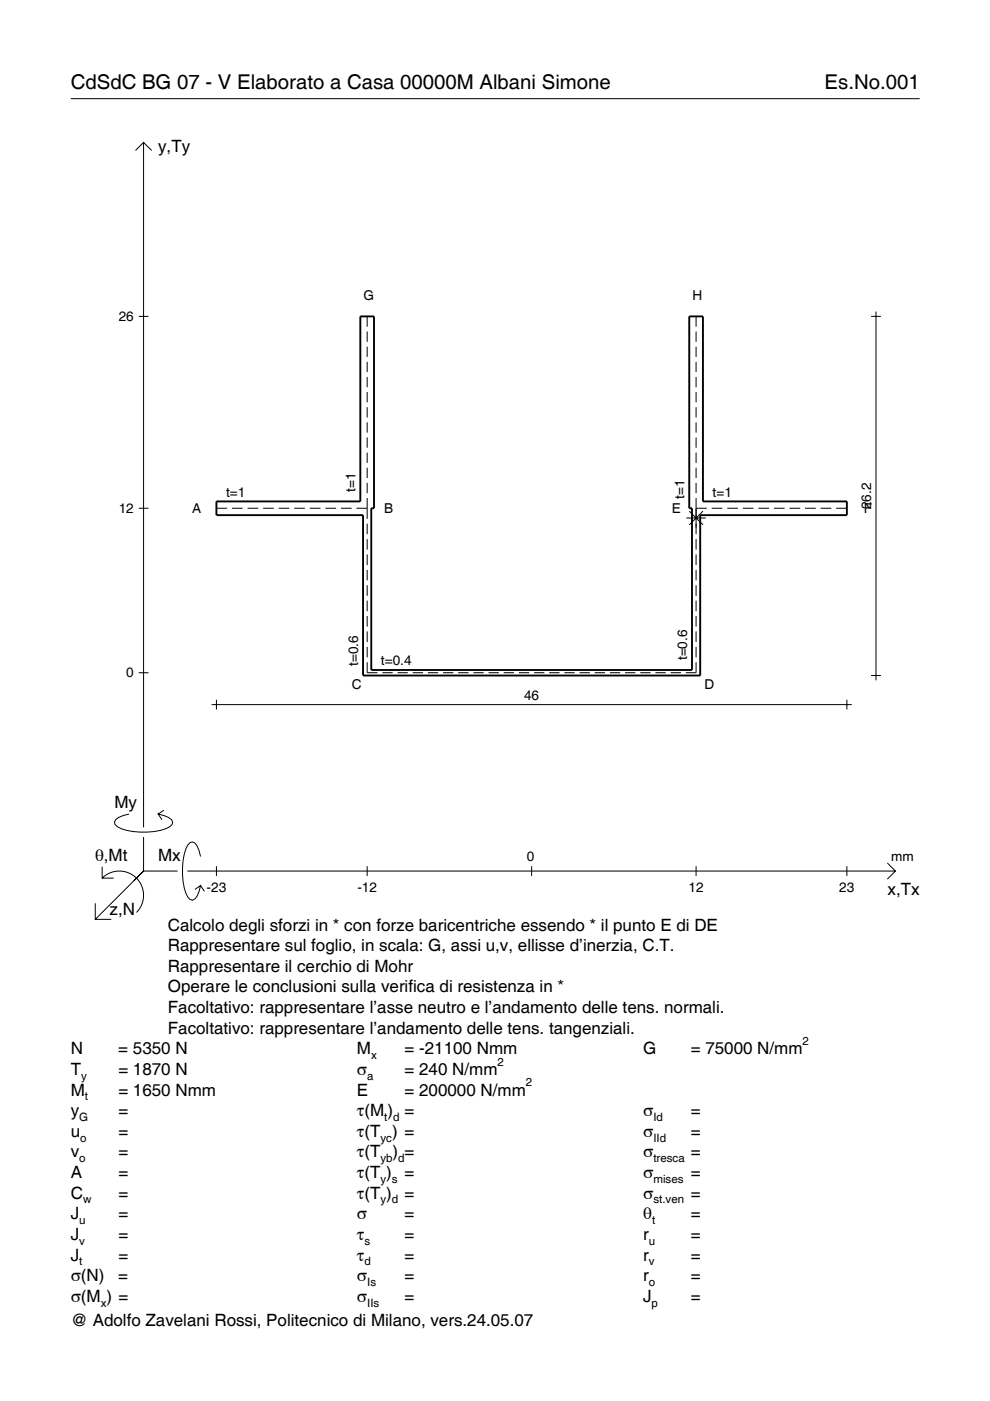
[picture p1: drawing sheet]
<svg xmlns="http://www.w3.org/2000/svg" width="210mm" height="297mm" viewBox="0 0 210 297" stroke-linecap="round" stroke-linejoin="round" font-family="sans-serif">
<g fill="none" stroke="#000" stroke-width=".21">
<path d="M15 20.9h180M28.7 31.9l1.7-1.7 1.8 1.7M30.4 30.2v145.2M29.4 67.1h2.1M77.8 67.1v2.2M77.8 70.3v2.2M77.8 73.5v2.2M77.8 76.7v2.2M77.8 79.9v2.2M147.6 67.1v2.2M147.6 70.3v2.2M147.6 73.5v2.2"/>
<path d="M147.6 76.7v2.2M147.6 79.9v2.2M184.7 67.1h2.1M185.7 66.1v78.1M77.8 83.1v2.2M77.8 86.3v2.2M77.8 89.5v2.2M77.8 92.8v2.1M77.8 96v2.1M77.8 99.2v2.2M147.6 83.1v2.2M147.6 86.3v2.2"/>
<path d="M147.6 89.5v2.2M147.6 92.8v2.1M147.6 96v2.1M147.6 99.2v2.2M29.4 107.8h2.1M45.9 107.8h2.3M49.2 107.8h2.3M52.5 107.8h2.3M55.8 107.8h2.3M59.1 107.8h2.2M62.4 107.8h2.2M65.7 107.8h2.2"/>
<path d="M69 107.8h2.2M72.3 107.8h2.2M75.6 107.8h2.2M77.8 102.4v2.2M77.8 105.6v4.4M77.8 111v2.3M77.8 114.3v2.2M77.8 117.6v2.2M145.5 109.8h4.1M146.1 108.4l2.9 2.9M147.6 107.8h2.3M147.6 102.4v2.2"/>
<path d="M147.6 105.6v7.7M147.6 114.3v2.2M147.6 117.6v2.2M149 108.4l-2.9 2.9M150.9 107.8h2.3M154.2 107.8h2.3M157.5 107.8h2.3M160.8 107.8h2.3M164.1 107.8h2.3M167.4 107.8h2.3M170.7 107.8h2.3M174 107.8h2.3"/>
<path d="M177.3 107.8h2.3M77.8 120.8v2.3M77.8 124.1v2.2M77.8 127.4v2.2M77.8 130.6v2.2M77.8 133.9v2.2M77.8 137.1v2.3M147.6 120.8v2.3M147.6 124.1v2.2M147.6 127.4v2.2M147.6 130.6v2.2M147.6 133.9v2.2"/>
<path d="M147.6 137.1v2.3M29.4 142.6h2.1M44.9 149.4h135.7M45.9 148.4v2M77.8 140.4v2.2h2.2M81.1 142.6h2.2M84.3 142.6h2.2M87.5 142.6h2.2M90.7 142.6h2.2M93.9 142.6h2.2M97.1 142.6h2.2M100.4 142.6h2.2"/>
<path d="M103.6 142.6h2.2M106.8 142.6h2.2M110 142.6h2.2M113.2 142.6h2.2M116.4 142.6h2.2M119.7 142.6h2.2M122.9 142.6h2.2M126.1 142.6h2.2M129.3 142.6h2.2M132.5 142.6h2.2M135.7 142.6h2.2M139 142.6h2.2"/>
<path d="M142.2 142.6h2.2M147.6 140.4v2.2h-2.2M179.6 148.4v2M184.7 143.2h2.1M27.3 172.6a3.6 3.6 0 0 0-3 1.7l.1 .5a5.7 5.7 0 0 0 3.8 1.5 13.3 13.3 0 0 0 7.8-1l.5-.5 .1-.5a3.6 3.6 0 0 0-3.1-1.7l.8 1.2M30.4 177.5v7.2M34.7 171.8l-1.2 .8M20.2 191.5v3.4h3.4M21.7 186.2a5.1 5.1 0 0 1 7.2 0 5.1 5.1 0 0 1 0 7.3M21.7 183.8v2.4h2.4M30.4 184.7l-10.2 10.2M30.4 184.7l-2 2"/>
<path d="M30.4 184.7h7.2M39.7 184.7h150.1M42.5 181.6a3.6 3.6 0 0 0-1.7-3.1l-.5 .1a5.7 5.7 0 0 0-1.5 3.8 13.3 13.3 0 0 0 1 7.8l.5 .5 .5 .2a3.6 3.6 0 0 0 1.7-3.1l-1.2 .8M42.5 187.8l.8 1.2M45.9 183.7v2M77.8 183.7v2M112.7 183.7v2M147.6 183.7v2M179.6 183.7v2M188.1 183l1.7 1.7-1.7 1.7"/>
</g>
<path d="M76.4 67.1h2.9v40.7h-.6v34.3h68v-34.3h-.6v-40.7h2.9v39.2h30.6v2.9h-31.1v34h-71.5v-34h-31.1v-2.9h30.5z" fill="none" stroke="#000" stroke-width=".4"/>
<g font-size="4.3">
<text x="15" y="18.9">CdSdC BG 07 - V Elaborato a Casa 00000M Albani Simone</text>
<text x="174.8" y="18.9">Es.No.001</text>
</g>
<g font-size="3.6">
<text x="33.5" y="32.3">y,Ty</text>
<text x="24.3" y="171.3">My</text>
<text x="20.1" y="182.6">θ,Mt</text>
<text x="33.5" y="182.6">Mx</text>
<text x="188.2" y="189.8">x,Tx</text>
<text x="23.2" y="193.9">z,N</text>
<text x="35.6" y="197.3">Calcolo degli sforzi in * con forze baricentriche essendo * il punto E di DE</text>
<text x="35.6" y="201.7">Rappresentare sul foglio, in scala: G, assi u,v, ellisse d’inerzia, C.T.</text>
<text x="35.6" y="206">Rappresentare il cerchio di Mohr</text>
<text x="35.6" y="210.4">Operare le conclusioni sulla verifica di resistenza in *</text>
<text x="35.6" y="214.8">Facoltativo: rappresentare l’asse neutro e l’andamento delle tens. normali.</text>
<text x="35.6" y="219.2">Facoltativo: rappresentare l’andamento delle tens. tangenziali.</text>
<text x="15" y="223.5">N</text>
<text x="15" y="227.9">T</text>
<text x="25.1" y="223.5">= 5350 N</text>
<text x="25.1" y="227.9">= 1870 N</text>
<text x="75.7" y="227.9">σ</text>
<text x="75.7" y="223.5">M</text>
<text x="85.8" y="223.5">= -21100 Nmm</text>
<text x="85.8" y="227.9">= 240 N/mm</text>
<text x="136.4" y="223.5">G</text>
<text x="146.5" y="223.5">= 75000 N/mm</text>
<text x="15" y="232.3">M</text>
<text x="25.1" y="232.3">= 1650 Nmm</text>
<text x="75.7" y="232.3">E</text>
<text x="85.8" y="232.3">= 200000 N/mm</text>
<text x="15" y="236.7">y</text>
<text x="25.1" y="236.7">=</text>
<text x="75.7" y="236.7">τ(M ) =</text>
<text x="136.4" y="236.7">σ</text>
<text x="146.5" y="236.7">=</text>
<text x="15" y="241">u</text>
<text x="15" y="245.4">v</text>
<text x="25.1" y="241">=</text>
<text x="25.1" y="245.4">=</text>
<text x="75.7" y="241">τ(T ) =</text>
<text x="75.7" y="245.4">τ(T</text>
<text x="83.3" y="245.4">) =</text>
<text x="136.4" y="241">σ</text>
<text x="136.4" y="245.4">σ</text>
<text x="146.5" y="241">=</text>
<text x="146.5" y="245.4">=</text>
<text x="15" y="249.8">A</text>
<text x="25.1" y="249.8">=</text>
<text x="75.7" y="249.8">τ(T )</text>
<text x="85.8" y="249.8">=</text>
<text x="136.4" y="249.8">σ</text>
<text x="146.5" y="249.8">=</text>
<text x="15" y="254.2">C</text>
<text x="25.1" y="254.2">=</text>
<text x="75.7" y="254.2">τ(T )</text>
<text x="85.8" y="254.2">=</text>
<text x="136.4" y="254.2">σ</text>
<text x="146.5" y="254.2">=</text>
<text x="15" y="258.5">J</text>
<text x="15" y="262.9">J</text>
<text x="25.1" y="258.5">=</text>
<text x="25.1" y="262.9">=</text>
<text x="75.7" y="258.5">σ</text>
<text x="75.7" y="262.9">τ</text>
<text x="85.8" y="258.5">=</text>
<text x="85.8" y="262.9">=</text>
<text x="136.4" y="258.5">θ</text>
<text x="136.4" y="262.9">r</text>
<text x="146.5" y="258.5">=</text>
<text x="146.5" y="262.9">=</text>
<text x="15" y="267.3">J</text>
<text x="25.1" y="267.3">=</text>
<text x="75.7" y="267.3">τ</text>
<text x="85.8" y="267.3">=</text>
<text x="136.4" y="267.3">r</text>
<text x="146.5" y="267.3">=</text>
<text x="15" y="271.7">σ(N)</text>
<text x="25.1" y="271.7">=</text>
<text x="75.7" y="271.7">σ</text>
<text x="85.8" y="271.7">=</text>
<text x="136.4" y="271.7">r</text>
<text x="146.5" y="271.7">=</text>
<text x="15" y="276">σ(M ) =</text>
<text x="15" y="281.2">@ Adolfo Zavelani Rossi, Politecnico di Milano, vers.24.05.07</text>
<text x="75.7" y="276">σ</text>
<text x="85.8" y="276">=</text>
<text x="136.4" y="276">J</text>
<text x="146.5" y="276">=</text>
</g>
<g font-size="2.9">
<text x="77.1" y="63.6">G</text>
<text x="146.8" y="63.6">H</text>
<text x="25.2" y="68.1">26</text>
<text x="47.9" y="105.3">t=1</text>
<text x="75.4" y="104.3" transform="rotate(-90 75.4 104.3)">t=1</text>
<text x="145.1" y="105.7" transform="rotate(-90 145.1 105.7)">t=1</text>
<text x="151.1" y="105.3">t=1</text>
<text x="184.7" y="108" transform="rotate(-90 184.7 108)">26.2</text>
<text x="25.2" y="108.8">12</text>
<text x="40.8" y="108.7">A</text>
<text x="81.5" y="108.7">B</text>
<text x="142.5" y="108.7">E</text>
<text x="183.2" y="108.7">F</text>
<text x="26.8" y="143.6">0</text>
<text x="75.9" y="141.2" transform="rotate(-90 75.9 141.2)">t=0.6</text>
<text x="80.8" y="141">t=0.4</text>
<text x="145.7" y="140" transform="rotate(-90 145.7 140)">t=0.6</text>
<text x="74.6" y="146.1">C</text>
<text x="111.1" y="148.4">46</text>
<text x="149.4" y="146.1">D</text>
<text x="111.7" y="182.6">0</text>
<text x="189" y="182.6">mm</text>
<text x="43.8" y="189.1">-23</text>
<text x="75.8" y="189.1">-12</text>
<text x="146" y="189.1">12</text>
<text x="178" y="189.1">23</text>
</g>
<g font-size="2.4">
<text x="170.2" y="221.5">2</text>
<text x="78.7" y="224.5">x</text>
<text x="105.5" y="225.9">2</text>
<text x="17.2" y="228.9">y</text>
<text x="18" y="233.3">t</text>
<text x="77.9" y="228.9">a</text>
<text x="111.5" y="230.3">2</text>
<text x="16.8" y="237.7">G</text>
<text x="81.5" y="237.7">t d</text>
<text x="138.5" y="237.7">Id</text>
<text x="17" y="242">o</text>
<text x="80.7" y="242">yc</text>
<text x="138.5" y="242">IId</text>
<text x="16.8" y="246.4">o</text>
<text x="80.7" y="246.4">yb d</text>
<text x="80.7" y="250.8">y s</text>
<text x="138.5" y="246.4">tresca</text>
<text x="138.5" y="250.8">mises</text>
<text x="17.6" y="255.2">w</text>
<text x="80.7" y="255.2">y d</text>
<text x="138.5" y="255.2">st.ven</text>
<text x="16.8" y="259.5">u</text>
<text x="16.8" y="263.9">v</text>
<text x="77.3" y="263.9">s</text>
<text x="137.6" y="263.9">u</text>
<text x="138.2" y="259.5">t</text>
<text x="16.8" y="268.3">t</text>
<text x="77.3" y="268.3">d</text>
<text x="137.6" y="268.3">v</text>
<text x="77.9" y="272.7">Is</text>
<text x="137.6" y="272.7">o</text>
<text x="21.4" y="277">x</text>
<text x="77.9" y="277">IIs</text>
<text x="138.2" y="277">p</text>
</g>
</svg>
